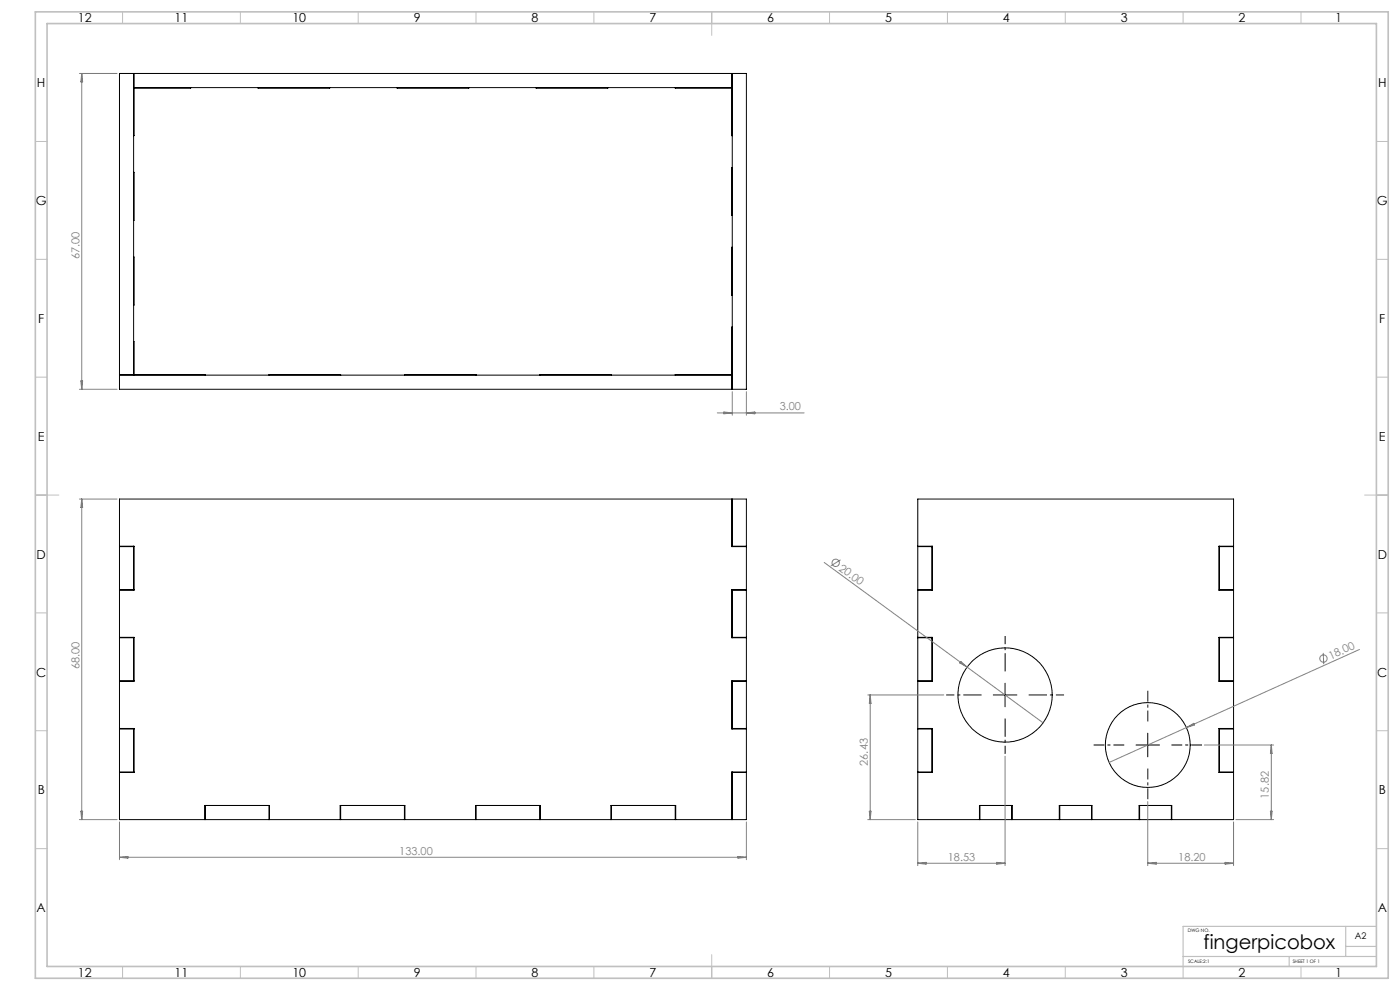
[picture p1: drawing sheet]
<svg xmlns="http://www.w3.org/2000/svg" width="594mm" height="420mm" viewBox="0 0 594 420" stroke-linecap="round" stroke-linejoin="round" font-family="sans-serif">
<g fill="none" stroke="#000" stroke-width=".42">
<path d="M50.7 31.2h266v134h-266zM56.7 31.2v128M56.7 37.2h254M56.9 31.2v6M80.9 37.2l-24 .2-.2 20.2M109.5 37.2h30.4M168.5 37.2h30.4M227.5 37.2h30.4M286.5 37.2l24 .2 .2 20.2M310.5 31.2v6M310.7 31.2v134M56.7 73.1v20.4"/>
<path d="M310.7 71v20.4M56.7 109v20.4M310.7 104.9v20.4M310.7 138.8l-.2 20.2-24 .2M50.7 159h6M50.7 159.2h260M56.7 145l.2 14 30.2 .2M114.1 159.2h30.4M171.6 159.2h30.4M229 159.2h30.4M310.5 159.2v6M389.4 211.7h134v136h-134z"/>
<path d="M50.7 231.9h6.2M50.7 231.7h6.2v18.7h-6.2M56.7 231.7v18.7M310.7 231.9v-20.2h6v136h-266v-136h259.8v20.2h6.2M310.7 231.7h6M389.4 231.9h6.2M389.4 231.7h6.2v18.7h-6.2M395.4 231.7v18.7M517.4 231.9h6M517.4 231.7v18.7M523.4 231.7h-6.2v18.7h6.2M50.7 250.2h6.2"/>
<path d="M310.7 250.4h6M310.7 250.2v20.4M316.7 250.2h-6.2v20.4h6.2M389.4 250.2h6.2M517.4 250.2h6M50.7 270.6h6.2M50.7 270.4h6.2v18.6h-6.2M56.7 270.4v18.6M310.7 270.4h6M389.4 270.6h6.2M389.4 270.4h6.2v18.6h-6.2M395.4 270.4v18.6"/>
<path d="M517.4 270.6h6M517.4 270.4v18.6M523.4 270.4h-6.2v18.6h6.2M50.7 288.8h6.2M310.7 289h6M310.7 288.8v20.5M316.7 288.8h-6.2v20.5h6.2M389.4 288.8h6.2M421.4 294.8h10M426.4 289.9v9.9M517.4 288.8h6M50.7 309.3h6.2"/>
<path d="M50.7 309.1h6.2v18.6h-6.2M56.7 309.1v18.6M310.7 309.1h6M389.4 309.3h6.2M389.4 309.1h6.2v18.6h-6.2M395.4 309.1v18.6M482 316.1h10M487 311.1v10M517.4 309.3h6M517.4 309.1v18.6M523.4 309.1h-6.2v18.6h6.2M50.7 327.5h6.2"/>
<path d="M310.7 327.7h6M310.7 327.5v20.2M316.7 327.5h-6.2v20.2M389.4 327.5h6.2M517.4 327.5h6M86.9 347.7v-6h27.4v6M87.1 341.7v6M114.1 341.7v6M144.3 347.7v-6h27.5v6M144.5 341.7v6M171.6 341.7v6M201.8 347.7v-6h27.4v6"/>
<path d="M202 341.7v6M229 341.7v6M259.2 347.7v-6h27.5v6M259.4 341.7v6M286.5 341.7v6M310.5 341.7h.2M415.6 347.7v-6h13.8v6M415.8 341.7v6M429.3 341.7v6M449.4 347.7v-6h13.9v6M449.7 341.7v6M463.1 341.7v6"/>
<path d="M483.3 347.7v-6h13.9v6M483.5 341.7v6M497 341.7v6"/>
<circle cx="426.4" cy="294.9" r="20"/>
<circle cx="487" cy="316.1" r="18"/>
</g>
<g fill="none" stroke="#808080" stroke-width=".42">
<path d="M33.7 31.2h16M34.7 31.2v134M34.7 31.2l.4 3.5h-.8zM33.7 165.2h16M34.3 161.6h.8l-.4 3.6zM304.3 175.2h36.9M307.1 174.8l3.6 .4-3.6 .4zM310.7 166.2v10M316.7 166.2v10M316.7 175.2l3.6-.4v.8zM33.7 211.7h16M34.7 211.7v136"/>
<path d="M34.7 211.7l.4 3.6h-.8zM349.7 238.6l92.9 68.1M356.6 237.5l-4.1 2.5M561.4 277l.2 4.8M576.8 275.5l-73.4 33.2M368.2 294.8h32.2M369.2 294.8v52.9M369.2 294.8l.4 3.6h-.8zM407.7 280.6l2.6 2.4-3.1-1.7zM503.4 308.7l-32.8 14.8M503.4 308.7l3.1-1.8 .3 .7zM511 316.1h29.4"/>
<path d="M539.4 316.1v31.6M539.4 316.1l.4 3.5h-.8zM426.4 320.8v46.4M33.7 347.7h16M34.3 344.2h.8l-.4 3.5zM50.7 348.7v16M316.7 348.7v16M368.2 347.7h20.2M368.8 344.2h.8l-.4 3.5zM389.4 348.7v18.5M487 340.1v27.1M523.4 348.7v18.5"/>
<path d="M524.4 347.7h16M539 344.2h.8l-.4 3.5zM50.7 363.7h266M50.7 363.7l3.6-.4v.8zM313.1 363.3l3.6 .4-3.6 .4zM389.4 366.2h37M389.4 366.2l3.5-.4v.8zM422.9 365.8l3.5 .4-3.5 .4zM487 366.2h36.4M487 366.2l3.5-.4v.8zM519.8 365.8l3.6 .4-3.6 .4z"/>
<circle cx="354.6" cy="238.8" r="1.57"/>
<circle cx="561.5" cy="279.4" r="1.55"/>
</g>
<path d="M416.5 294.8h-15M426.5 284.8v-15M436.5 294.8h15M426.5 304.8v15" fill="none" stroke="#000" stroke-width=".42" stroke-dasharray="15.2 1.3 1.3 1.3" stroke-dashoffset="7.5" stroke-linecap="butt"/>
<path d="M477 316.1h-13M487 306.1v-13M497 316.1h13M487 326.1v13" fill="none" stroke="#000" stroke-width=".42" stroke-dasharray="15.2 1.3 1.3 1.3" stroke-dashoffset="10.6" stroke-linecap="butt"/>
<g fill="none" stroke="#c0c0c0" stroke-width=".42">
<path d="M52 5v5M102 5v5M152 5v5M202 5v5M252 5v5M302 5v10M352 5v5M402 5v5M452 5v5M502 5v5M552 5v5M15 60h5"/>
<path d="M584 60h5M15 110h5M584 110h5M15 160h5M584 160h5M15 210h10M579 210h10M15 260h5M584 260h5M15 310h5M584 310h5M15 360h5"/>
<path d="M584 360h5M52 410v5M102 410v5M152 410v5M202 410v5M252 410v5M302 405v10M352 410v5M402 410v5M452 410v5M502 410v5M552 410v5"/>
</g>
<path d="M571 393v12.8M584 393h-82v17M502 405.8h82M547 405.8v4.2M571 401.5h13" fill="none" stroke="#c0c0c0" stroke-width=".5"/>
<path d="M15 5h574v410h-574zM20 10h564v400h-564z" fill="none" stroke="#c0c0c0" stroke-width=".7"/>
<text font-size="8.5" x="510.7" y="402.7">fingerpicobox</text>
<g font-size="5.3">
<text x="33.1" y="9.5">12</text>
<text x="74.1" y="9.5">11</text>
<text x="124.1" y="9.5">10</text>
<text x="175.5" y="9.5">9</text>
<text x="225.5" y="9.5">8</text>
<text x="275.5" y="9.5">7</text>
<text x="325.5" y="9.5">6</text>
<text x="375.5" y="9.5">5</text>
<text x="425.5" y="9.5">4</text>
<text x="475.5" y="9.5">3</text>
<text x="525.5" y="9.5">2</text>
<text x="566.5" y="9.5">1</text>
<text x="15.7" y="37">H</text>
<text x="584.7" y="37">H</text>
<text x="15.2" y="87">G</text>
<text x="584.2" y="87">G</text>
<text x="16.2" y="137">F</text>
<text x="585.2" y="137">F</text>
<text x="16.1" y="187">E</text>
<text x="585.1" y="187">E</text>
<text x="15.5" y="237">D</text>
<text x="584.5" y="237">D</text>
<text x="15.4" y="287">C</text>
<text x="584.4" y="287">C</text>
<text x="16" y="337">B</text>
<text x="585" y="337">B</text>
<text x="15.5" y="387">A</text>
<text x="584.5" y="387">A</text>
<text x="33.1" y="414.5">12</text>
<text x="74.1" y="414.5">11</text>
<text x="124.1" y="414.5">10</text>
<text x="175.5" y="414.5">9</text>
<text x="225.5" y="414.5">8</text>
<text x="275.5" y="414.5">7</text>
<text x="325.5" y="414.5">6</text>
<text x="375.5" y="414.5">5</text>
<text x="425.5" y="414.5">4</text>
<text x="475.5" y="414.5">3</text>
<text x="525.5" y="414.5">2</text>
<text x="566.5" y="414.5">1</text>
</g>
<g font-size="4.7" fill="#808080">
<text x="33.7" y="110" transform="rotate(-90 33.7 110)">67.00</text>
<text x="330.8" y="174.1">3.00</text>
<text x="355.7" y="241.7" transform="rotate(36 355.7 241.7)">20.00</text>
<text x="564.6" y="279.9" transform="rotate(-24 564.6 279.9)">18.00</text>
<text x="33.7" y="283.8" transform="rotate(-90 33.7 283.8)">68.00</text>
<text x="368.2" y="324.8" transform="rotate(-90 368.2 324.8)">26.43</text>
<text x="538.4" y="338.8" transform="rotate(-90 538.4 338.8)">15.82</text>
<text x="169.4" y="362.7">133.00</text>
<text x="402.2" y="365.2">18.53</text>
<text x="499.9" y="365.2">18.20</text>
</g>
<text font-size="3.9" x="574.9" y="398.5">A2</text>
<g font-size="2">
<text x="504" y="395.5">DWG NO.</text>
<text x="504.1" y="408.6">SCALE:2:1</text>
<text x="548.5" y="408.6">SHEET 1 OF 1</text>
</g>
</svg>
